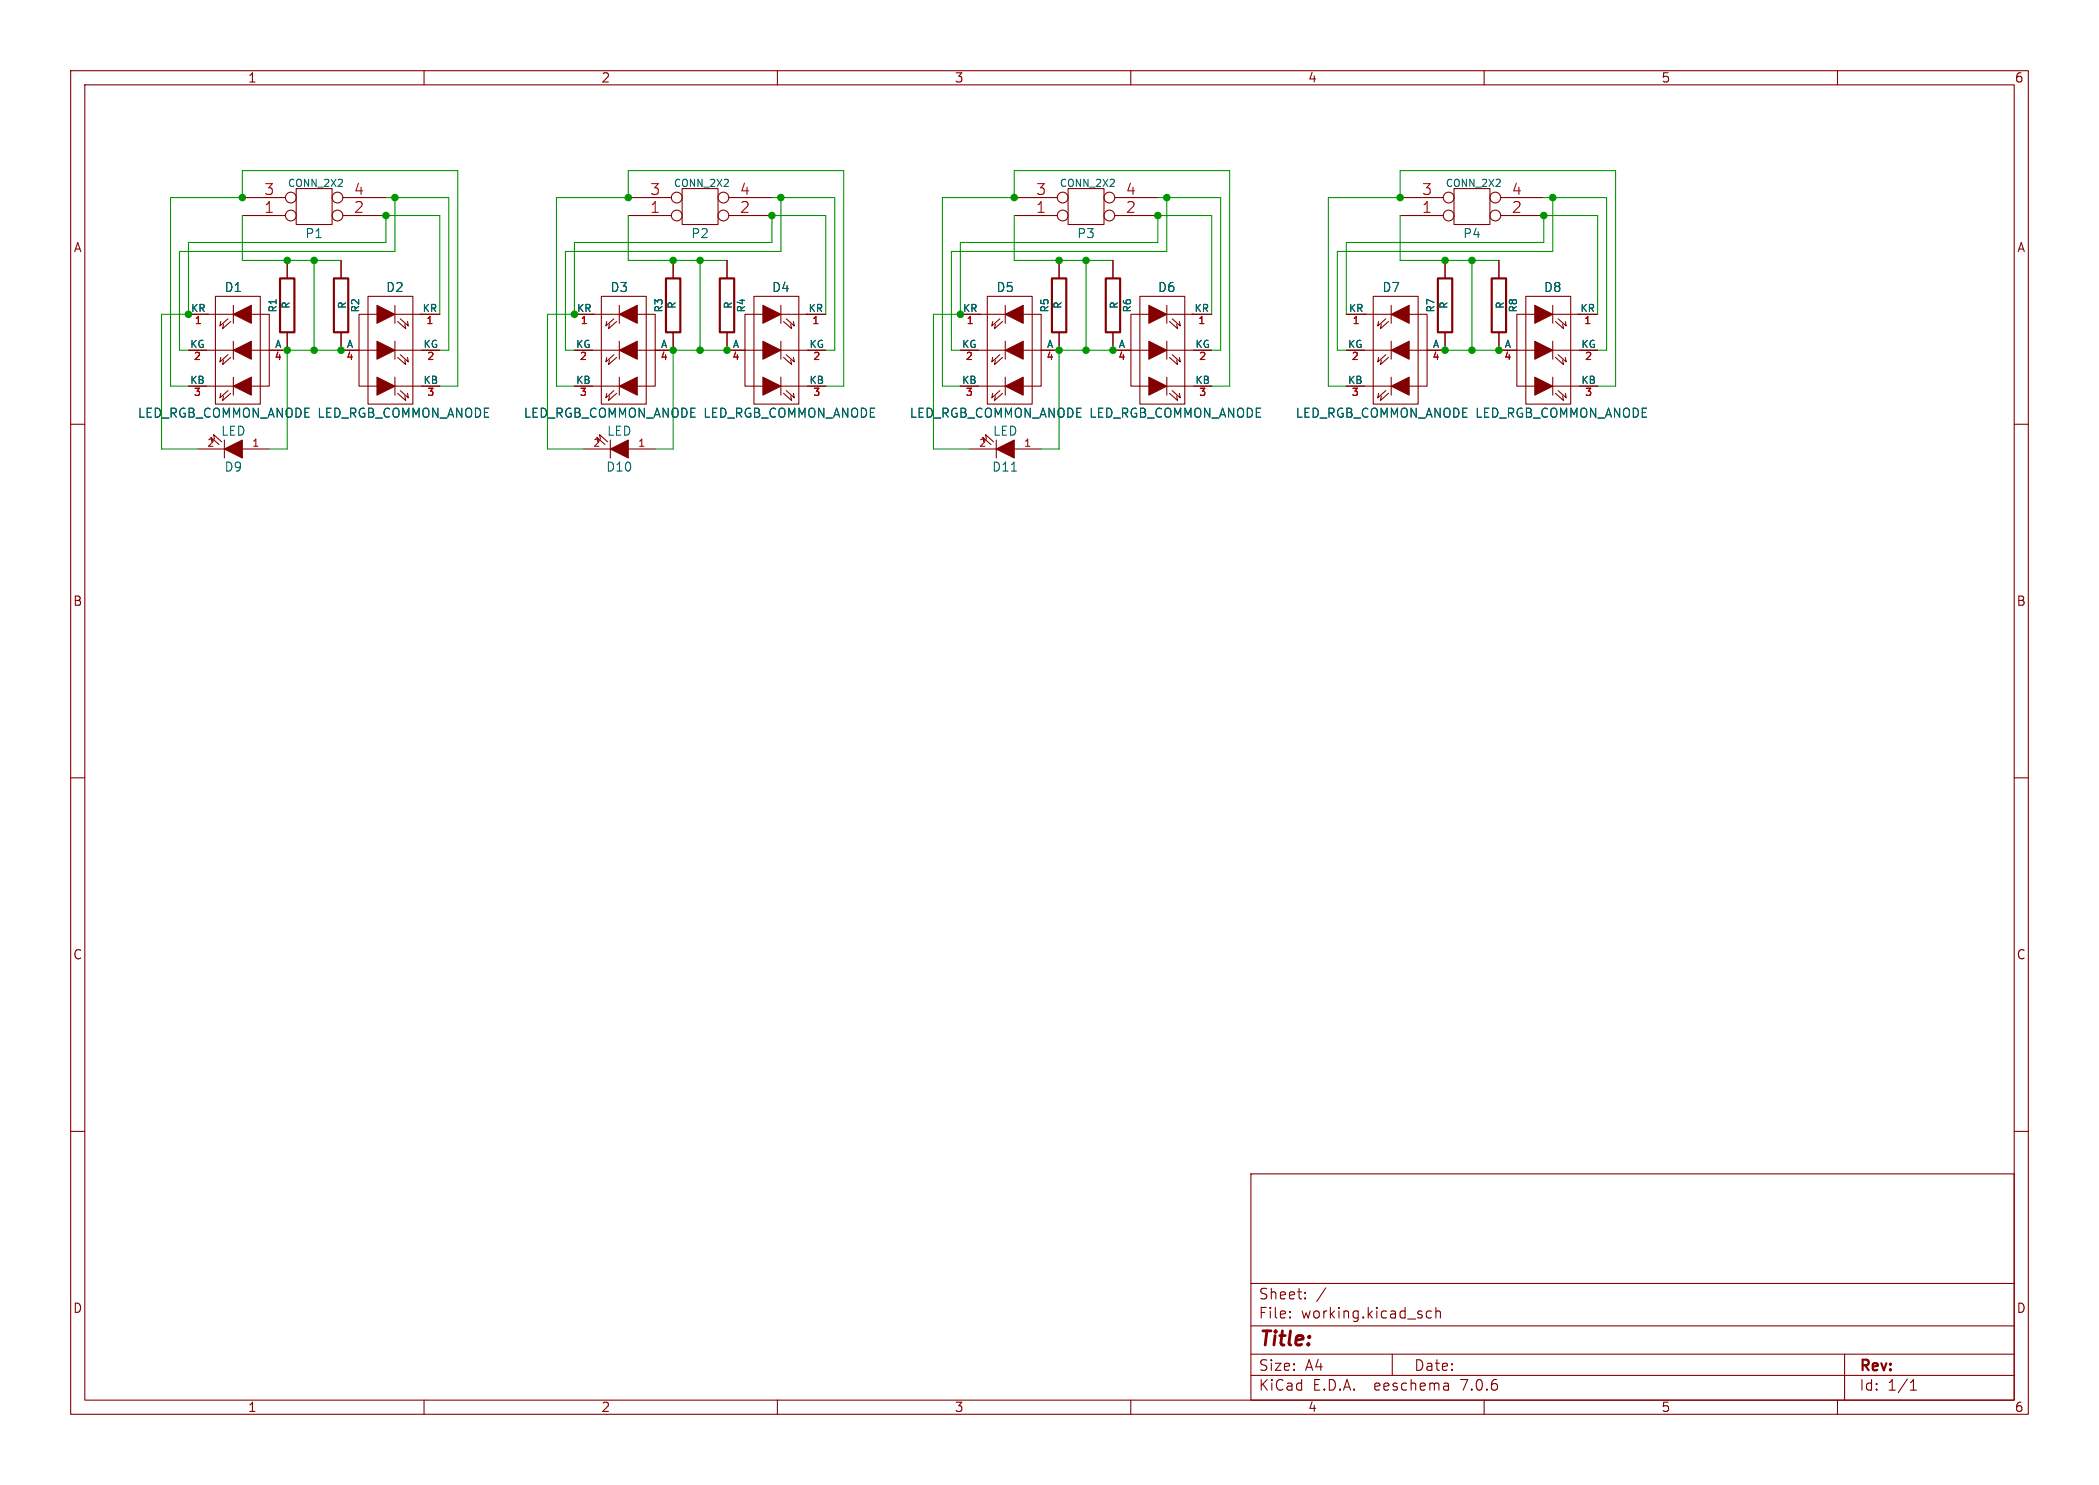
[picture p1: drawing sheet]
(kicad_sch (version 20230121) (generator eeschema)

 (paper "A4")

 (lib_symbols
  (symbol "rack_frontpanel_leds-rescue:CONN_2X2" (pin_names (offset 1.016) hide) (in_bom yes) (on_board yes)
   (property "Reference" "P" (at 0 3.81 0) (effects (font (size 1.27 1.27))))
   (property "Value" "CONN_2X2" (at 0.254 -3.302 0) (effects (font (size 1.016 1.016))))
   (property "Footprint" "" (at 0 0 0) (effects (font (size 1.524 1.524))))
   (property "Datasheet" "" (at 0 0 0) (effects (font (size 1.524 1.524))))
   (symbol "CONN_2X2_0_1"
    (rectangle (start -2.54 2.54) (end 2.54 -2.54) (stroke (width 0) (type solid)) (fill (type none))))
   (symbol "CONN_2X2_1_1"
    (pin passive inverted (at -10.16 1.27 0) (length 7.62) (name "1" (effects (font (size 1.524 1.524)))) (number "1" (effects (font (size 1.524 1.524)))))
    (pin passive inverted (at 10.16 1.27 180) (length 7.62) (name "2" (effects (font (size 1.524 1.524)))) (number "2" (effects (font (size 1.524 1.524)))))
    (pin passive inverted (at -10.16 -1.27 0) (length 7.62) (name "3" (effects (font (size 1.524 1.524)))) (number "3" (effects (font (size 1.524 1.524)))))
    (pin passive inverted (at 10.16 -1.27 180) (length 7.62) (name "4" (effects (font (size 1.524 1.524)))) (number "4" (effects (font (size 1.524 1.524)))))))
  (symbol "rack_frontpanel_leds-rescue:LED" (pin_names (offset 1.016) hide) (in_bom yes) (on_board yes)
   (property "Reference" "D" (at 0 2.54 0) (effects (font (size 1.27 1.27))))
   (property "Value" "LED" (at 0 -2.54 0) (effects (font (size 1.27 1.27))))
   (property "Footprint" "" (at 0 0 0) (effects (font (size 1.524 1.524))))
   (property "Datasheet" "" (at 0 0 0) (effects (font (size 1.524 1.524))))
   (symbol "LED_0_1"
    (polyline (pts (xy 1.27 1.27) (xy 1.27 -1.27)) (stroke (width 0) (type solid)) (fill (type none)))
    (polyline (pts (xy -1.27 1.27) (xy 1.27 0) (xy -1.27 -1.27)) (stroke (width 0) (type solid)) (fill (type outline)))
    (polyline (pts (xy 1.651 -1.016) (xy 2.794 -2.032) (xy 2.667 -1.397)) (stroke (width 0) (type solid)) (fill (type none)))
    (polyline (pts (xy 2.032 -0.635) (xy 3.175 -1.651) (xy 3.048 -1.016)) (stroke (width 0) (type solid)) (fill (type none))))
   (symbol "LED_1_1"
    (pin passive line (at -5.08 0 0) (length 3.81) (name "A" (effects (font (size 1.016 1.016)))) (number "1" (effects (font (size 1.016 1.016)))))
    (pin passive line (at 5.08 0 180) (length 3.81) (name "K" (effects (font (size 1.016 1.016)))) (number "2" (effects (font (size 1.016 1.016)))))))
  (symbol "rack_frontpanel_leds-rescue:LED_RGB_COMMON_ANODE" (pin_names (offset 0)) (in_bom yes) (on_board yes)
   (property "Reference" "D" (at 0 8.89 0) (effects (font (size 1.27 1.27))))
   (property "Value" "LED_RGB_COMMON_ANODE" (at 1.27 -8.89 0) (effects (font (size 1.27 1.27))))
   (property "Footprint" "" (at 0 2.54 0) (effects (font (size 1.524 1.524))))
   (property "Datasheet" "" (at 0 2.54 0) (effects (font (size 1.524 1.524))))
   (symbol "LED_RGB_COMMON_ANODE_0_1"
    (polyline (pts (xy -2.54 0) (xy -5.08 0)) (stroke (width 0) (type solid)) (fill (type none)))
    (polyline (pts (xy 0 -5.08) (xy 2.54 -5.08)) (stroke (width 0) (type solid)) (fill (type none)))
    (polyline (pts (xy 0 -3.81) (xy 0 -6.35)) (stroke (width 0) (type solid)) (fill (type none)))
    (polyline (pts (xy 0 0) (xy 2.54 0)) (stroke (width 0) (type solid)) (fill (type none)))
    (polyline (pts (xy 0 1.27) (xy 0 -1.27)) (stroke (width 0) (type solid)) (fill (type none)))
    (polyline (pts (xy 0 5.08) (xy 2.54 5.08)) (stroke (width 0) (type solid)) (fill (type none)))
    (polyline (pts (xy 0 6.35) (xy 0 3.81)) (stroke (width 0) (type solid)) (fill (type none)))
    (polyline (pts (xy 3.81 -5.08) (xy 2.54 -5.08)) (stroke (width 0) (type solid)) (fill (type none)))
    (polyline (pts (xy 3.81 0) (xy 2.54 0)) (stroke (width 0) (type solid)) (fill (type none)))
    (polyline (pts (xy 3.81 5.08) (xy 2.54 5.08)) (stroke (width 0) (type solid)) (fill (type none)))
    (polyline (pts (xy -5.08 0) (xy -5.08 -5.08) (xy -2.54 -5.08)) (stroke (width 0) (type solid)) (fill (type none)))
    (polyline (pts (xy -2.54 -3.81) (xy 0 -5.08) (xy -2.54 -6.35)) (stroke (width 0) (type solid)) (fill (type outline)))
    (polyline (pts (xy -2.54 1.27) (xy 0 0) (xy -2.54 -1.27)) (stroke (width 0) (type solid)) (fill (type outline)))
    (polyline (pts (xy -2.54 5.08) (xy -5.08 5.08) (xy -5.08 0)) (stroke (width 0) (type solid)) (fill (type none)))
    (polyline (pts (xy -2.54 6.35) (xy 0 5.08) (xy -2.54 3.81)) (stroke (width 0) (type solid)) (fill (type outline)))
    (polyline (pts (xy 0.381 -6.096) (xy 1.524 -7.112) (xy 1.397 -6.477)) (stroke (width 0) (type solid)) (fill (type none)))
    (polyline (pts (xy 0.381 -1.016) (xy 1.524 -2.032) (xy 1.397 -1.397)) (stroke (width 0) (type solid)) (fill (type none)))
    (polyline (pts (xy 0.381 4.064) (xy 1.524 3.048) (xy 1.397 3.683)) (stroke (width 0) (type solid)) (fill (type none)))
    (polyline (pts (xy 0.762 -5.715) (xy 1.905 -6.731) (xy 1.778 -6.096)) (stroke (width 0) (type solid)) (fill (type none)))
    (polyline (pts (xy 0.762 -0.635) (xy 1.905 -1.651) (xy 1.778 -1.016)) (stroke (width 0) (type solid)) (fill (type none)))
    (polyline (pts (xy 0.762 4.445) (xy 1.905 3.429) (xy 1.778 4.064)) (stroke (width 0) (type solid)) (fill (type none)))
    (rectangle (start 2.54 7.62) (end -3.81 -7.62) (stroke (width 0) (type solid)) (fill (type none))))
   (symbol "LED_RGB_COMMON_ANODE_1_1"
    (pin input line (at 6.35 5.08 180) (length 2.794) (name "KR" (effects (font (size 1.016 1.016)))) (number "1" (effects (font (size 1.016 1.016)))))
    (pin input line (at 6.35 0 180) (length 2.54) (name "KG" (effects (font (size 1.016 1.016)))) (number "2" (effects (font (size 1.016 1.016)))))
    (pin input line (at 6.35 -5.08 180) (length 2.54) (name "KB" (effects (font (size 1.016 1.016)))) (number "3" (effects (font (size 1.016 1.016)))))
    (pin input line (at -7.62 0 0) (length 2.54) (name "A" (effects (font (size 1.016 1.016)))) (number "4" (effects (font (size 1.016 1.016)))))))
  (symbol "rack_frontpanel_leds-rescue:R" (pin_numbers hide) (pin_names (offset 0)) (in_bom yes) (on_board yes)
   (property "Reference" "R" (at 2.032 0 90) (effects (font (size 1.016 1.016))))
   (property "Value" "R" (at 0.1778 0.0254 90) (effects (font (size 1.016 1.016))))
   (property "Footprint" "" (at -1.778 0 90) (effects (font (size 0.762 0.762))))
   (property "Datasheet" "" (at 0 0 0) (effects (font (size 0.762 0.762))))
   (symbol "R_0_1"
    (rectangle (start -1.016 3.81) (end 1.016 -3.81) (stroke (width 0.3048) (type solid)) (fill (type none))))
   (symbol "R_1_1"
    (pin passive line (at 0 6.35 270) (length 2.54) (name "~" (effects (font (size 1.524 1.524)))) (number "1" (effects (font (size 1.524 1.524)))))
    (pin passive line (at 0 -6.35 90) (length 2.54) (name "~" (effects (font (size 1.524 1.524)))) (number "2" (effects (font (size 1.524 1.524))))))))

 (junction (at 34.29 27.94) (diameter 0) (color 0 0 0 0))
 (junction (at 109.22 30.48) (diameter 0) (color 0 0 0 0))
 (junction (at 135.89 44.45) (diameter 0) (color 0 0 0 0))
 (junction (at 99.06 36.83) (diameter 0) (color 0 0 0 0))
 (junction (at 95.25 36.83) (diameter 0) (color 0 0 0 0))
 (junction (at 102.87 49.53) (diameter 0) (color 0 0 0 0))
 (junction (at 208.28 36.83) (diameter 0) (color 0 0 0 0))
 (junction (at 143.51 27.94) (diameter 0) (color 0 0 0 0))
 (junction (at 40.64 36.83) (diameter 0) (color 0 0 0 0))
 (junction (at 163.83 30.48) (diameter 0) (color 0 0 0 0))
 (junction (at 26.67 44.45) (diameter 0) (color 0 0 0 0))
 (junction (at 153.67 36.83) (diameter 0) (color 0 0 0 0))
 (junction (at 55.88 27.94) (diameter 0) (color 0 0 0 0))
 (junction (at 44.45 36.83) (diameter 0) (color 0 0 0 0))
 (junction (at 218.44 30.48) (diameter 0) (color 0 0 0 0))
 (junction (at 204.47 36.83) (diameter 0) (color 0 0 0 0))
 (junction (at 54.61 30.48) (diameter 0) (color 0 0 0 0))
 (junction (at 208.28 49.53) (diameter 0) (color 0 0 0 0))
 (junction (at 153.67 49.53) (diameter 0) (color 0 0 0 0))
 (junction (at 44.45 49.53) (diameter 0) (color 0 0 0 0))
 (junction (at 149.86 49.53) (diameter 0) (color 0 0 0 0))
 (junction (at 204.47 49.53) (diameter 0) (color 0 0 0 0))
 (junction (at 110.49 27.94) (diameter 0) (color 0 0 0 0))
 (junction (at 40.64 49.53) (diameter 0) (color 0 0 0 0))
 (junction (at 165.1 27.94) (diameter 0) (color 0 0 0 0))
 (junction (at 219.71 27.94) (diameter 0) (color 0 0 0 0))
 (junction (at 81.28 44.45) (diameter 0) (color 0 0 0 0))
 (junction (at 48.26 49.53) (diameter 0) (color 0 0 0 0))
 (junction (at 99.06 49.53) (diameter 0) (color 0 0 0 0))
 (junction (at 212.09 49.53) (diameter 0) (color 0 0 0 0))
 (junction (at 88.9 27.94) (diameter 0) (color 0 0 0 0))
 (junction (at 95.25 49.53) (diameter 0) (color 0 0 0 0))
 (junction (at 157.48 49.53) (diameter 0) (color 0 0 0 0))
 (junction (at 198.12 27.94) (diameter 0) (color 0 0 0 0))
 (junction (at 149.86 36.83) (diameter 0) (color 0 0 0 0))

 (wire (pts (xy 26.67 44.45) (xy 26.67 34.29)) (stroke (width 0) (type default)))
 (wire (pts (xy 63.5 49.53) (xy 63.5 27.94)) (stroke (width 0) (type default)))
 (wire (pts (xy 149.86 63.5) (xy 147.32 63.5)) (stroke (width 0) (type default)))
 (wire (pts (xy 64.77 24.13) (xy 34.29 24.13)) (stroke (width 0) (type default)))
 (wire (pts (xy 95.25 49.53) (xy 99.06 49.53)) (stroke (width 0) (type default)))
 (wire (pts (xy 187.96 54.61) (xy 187.96 27.94)) (stroke (width 0) (type default)))
 (wire (pts (xy 208.28 49.53) (xy 212.09 49.53)) (stroke (width 0) (type default)))
 (wire (pts (xy 44.45 36.83) (xy 44.45 49.53)) (stroke (width 0) (type default)))
 (wire (pts (xy 173.99 54.61) (xy 173.99 24.13)) (stroke (width 0) (type default)))
 (wire (pts (xy 26.67 34.29) (xy 54.61 34.29)) (stroke (width 0) (type default)))
 (wire (pts (xy 204.47 49.53) (xy 208.28 49.53)) (stroke (width 0) (type default)))
 (wire (pts (xy 198.12 30.48) (xy 198.12 36.83)) (stroke (width 0) (type default)))
 (wire (pts (xy 134.62 35.56) (xy 165.1 35.56)) (stroke (width 0) (type default)))
 (wire (pts (xy 26.67 49.53) (xy 25.4 49.53)) (stroke (width 0) (type default)))
 (wire (pts (xy 64.77 54.61) (xy 64.77 24.13)) (stroke (width 0) (type default)))
 (wire (pts (xy 227.33 27.94) (xy 219.71 27.94)) (stroke (width 0) (type default)))
 (wire (pts (xy 153.67 36.83) (xy 157.48 36.83)) (stroke (width 0) (type default)))
 (wire (pts (xy 22.86 44.45) (xy 26.67 44.45)) (stroke (width 0) (type default)))
 (wire (pts (xy 44.45 36.83) (xy 48.26 36.83)) (stroke (width 0) (type default)))
 (wire (pts (xy 62.23 30.48) (xy 62.23 44.45)) (stroke (width 0) (type default)))
 (wire (pts (xy 81.28 54.61) (xy 78.74 54.61)) (stroke (width 0) (type default)))
 (wire (pts (xy 116.84 54.61) (xy 119.38 54.61)) (stroke (width 0) (type default)))
 (wire (pts (xy 78.74 54.61) (xy 78.74 27.94)) (stroke (width 0) (type default)))
 (wire (pts (xy 132.08 44.45) (xy 135.89 44.45)) (stroke (width 0) (type default)))
 (wire (pts (xy 40.64 49.53) (xy 40.64 63.5)) (stroke (width 0) (type default)))
 (wire (pts (xy 149.86 49.53) (xy 153.67 49.53)) (stroke (width 0) (type default)))
 (wire (pts (xy 143.51 36.83) (xy 149.86 36.83)) (stroke (width 0) (type default)))
 (wire (pts (xy 95.25 36.83) (xy 99.06 36.83)) (stroke (width 0) (type default)))
 (wire (pts (xy 219.71 35.56) (xy 219.71 27.94)) (stroke (width 0) (type default)))
 (wire (pts (xy 25.4 49.53) (xy 25.4 35.56)) (stroke (width 0) (type default)))
 (wire (pts (xy 163.83 34.29) (xy 163.83 30.48)) (stroke (width 0) (type default)))
 (wire (pts (xy 190.5 44.45) (xy 190.5 34.29)) (stroke (width 0) (type default)))
 (wire (pts (xy 135.89 54.61) (xy 133.35 54.61)) (stroke (width 0) (type default)))
 (wire (pts (xy 163.83 30.48) (xy 171.45 30.48)) (stroke (width 0) (type default)))
 (wire (pts (xy 24.13 27.94) (xy 34.29 27.94)) (stroke (width 0) (type default)))
 (wire (pts (xy 132.08 63.5) (xy 132.08 44.45)) (stroke (width 0) (type default)))
 (wire (pts (xy 133.35 27.94) (xy 143.51 27.94)) (stroke (width 0) (type default)))
 (wire (pts (xy 77.47 44.45) (xy 81.28 44.45)) (stroke (width 0) (type default)))
 (wire (pts (xy 135.89 49.53) (xy 134.62 49.53)) (stroke (width 0) (type default)))
 (wire (pts (xy 135.89 34.29) (xy 163.83 34.29)) (stroke (width 0) (type default)))
 (wire (pts (xy 198.12 24.13) (xy 198.12 27.94)) (stroke (width 0) (type default)))
 (wire (pts (xy 81.28 49.53) (xy 80.01 49.53)) (stroke (width 0) (type default)))
 (wire (pts (xy 119.38 54.61) (xy 119.38 24.13)) (stroke (width 0) (type default)))
 (wire (pts (xy 135.89 44.45) (xy 135.89 34.29)) (stroke (width 0) (type default)))
 (wire (pts (xy 54.61 34.29) (xy 54.61 30.48)) (stroke (width 0) (type default)))
 (wire (pts (xy 110.49 35.56) (xy 110.49 27.94)) (stroke (width 0) (type default)))
 (wire (pts (xy 62.23 49.53) (xy 63.5 49.53)) (stroke (width 0) (type default)))
 (wire (pts (xy 219.71 27.94) (xy 218.44 27.94)) (stroke (width 0) (type default)))
 (wire (pts (xy 34.29 30.48) (xy 34.29 36.83)) (stroke (width 0) (type default)))
 (wire (pts (xy 153.67 36.83) (xy 153.67 49.53)) (stroke (width 0) (type default)))
 (wire (pts (xy 22.86 63.5) (xy 22.86 44.45)) (stroke (width 0) (type default)))
 (wire (pts (xy 218.44 34.29) (xy 218.44 30.48)) (stroke (width 0) (type default)))
 (wire (pts (xy 171.45 30.48) (xy 171.45 44.45)) (stroke (width 0) (type default)))
 (wire (pts (xy 24.13 54.61) (xy 24.13 27.94)) (stroke (width 0) (type default)))
 (wire (pts (xy 80.01 49.53) (xy 80.01 35.56)) (stroke (width 0) (type default)))
 (wire (pts (xy 226.06 54.61) (xy 228.6 54.61)) (stroke (width 0) (type default)))
 (wire (pts (xy 119.38 24.13) (xy 88.9 24.13)) (stroke (width 0) (type default)))
 (wire (pts (xy 149.86 36.83) (xy 153.67 36.83)) (stroke (width 0) (type default)))
 (wire (pts (xy 88.9 24.13) (xy 88.9 27.94)) (stroke (width 0) (type default)))
 (wire (pts (xy 116.84 49.53) (xy 118.11 49.53)) (stroke (width 0) (type default)))
 (wire (pts (xy 78.74 27.94) (xy 88.9 27.94)) (stroke (width 0) (type default)))
 (wire (pts (xy 81.28 34.29) (xy 109.22 34.29)) (stroke (width 0) (type default)))
 (wire (pts (xy 109.22 30.48) (xy 116.84 30.48)) (stroke (width 0) (type default)))
 (wire (pts (xy 198.12 36.83) (xy 204.47 36.83)) (stroke (width 0) (type default)))
 (wire (pts (xy 228.6 54.61) (xy 228.6 24.13)) (stroke (width 0) (type default)))
 (wire (pts (xy 153.67 49.53) (xy 157.48 49.53)) (stroke (width 0) (type default)))
 (wire (pts (xy 165.1 35.56) (xy 165.1 27.94)) (stroke (width 0) (type default)))
 (wire (pts (xy 54.61 30.48) (xy 62.23 30.48)) (stroke (width 0) (type default)))
 (wire (pts (xy 99.06 36.83) (xy 99.06 49.53)) (stroke (width 0) (type default)))
 (wire (pts (xy 137.16 63.5) (xy 132.08 63.5)) (stroke (width 0) (type default)))
 (wire (pts (xy 187.96 27.94) (xy 198.12 27.94)) (stroke (width 0) (type default)))
 (wire (pts (xy 133.35 54.61) (xy 133.35 27.94)) (stroke (width 0) (type default)))
 (wire (pts (xy 118.11 27.94) (xy 110.49 27.94)) (stroke (width 0) (type default)))
 (wire (pts (xy 40.64 36.83) (xy 44.45 36.83)) (stroke (width 0) (type default)))
 (wire (pts (xy 172.72 27.94) (xy 165.1 27.94)) (stroke (width 0) (type default)))
 (wire (pts (xy 171.45 54.61) (xy 173.99 54.61)) (stroke (width 0) (type default)))
 (wire (pts (xy 171.45 49.53) (xy 172.72 49.53)) (stroke (width 0) (type default)))
 (wire (pts (xy 118.11 49.53) (xy 118.11 27.94)) (stroke (width 0) (type default)))
 (wire (pts (xy 55.88 27.94) (xy 54.61 27.94)) (stroke (width 0) (type default)))
 (wire (pts (xy 62.23 54.61) (xy 64.77 54.61)) (stroke (width 0) (type default)))
 (wire (pts (xy 81.28 44.45) (xy 81.28 34.29)) (stroke (width 0) (type default)))
 (wire (pts (xy 34.29 24.13) (xy 34.29 27.94)) (stroke (width 0) (type default)))
 (wire (pts (xy 189.23 35.56) (xy 219.71 35.56)) (stroke (width 0) (type default)))
 (wire (pts (xy 226.06 30.48) (xy 226.06 44.45)) (stroke (width 0) (type default)))
 (wire (pts (xy 116.84 30.48) (xy 116.84 44.45)) (stroke (width 0) (type default)))
 (wire (pts (xy 99.06 49.53) (xy 102.87 49.53)) (stroke (width 0) (type default)))
 (wire (pts (xy 143.51 24.13) (xy 143.51 27.94)) (stroke (width 0) (type default)))
 (wire (pts (xy 173.99 24.13) (xy 143.51 24.13)) (stroke (width 0) (type default)))
 (wire (pts (xy 172.72 49.53) (xy 172.72 27.94)) (stroke (width 0) (type default)))
 (wire (pts (xy 34.29 36.83) (xy 40.64 36.83)) (stroke (width 0) (type default)))
 (wire (pts (xy 27.94 63.5) (xy 22.86 63.5)) (stroke (width 0) (type default)))
 (wire (pts (xy 165.1 27.94) (xy 163.83 27.94)) (stroke (width 0) (type default)))
 (wire (pts (xy 190.5 54.61) (xy 187.96 54.61)) (stroke (width 0) (type default)))
 (wire (pts (xy 110.49 27.94) (xy 109.22 27.94)) (stroke (width 0) (type default)))
 (wire (pts (xy 40.64 63.5) (xy 38.1 63.5)) (stroke (width 0) (type default)))
 (wire (pts (xy 40.64 49.53) (xy 44.45 49.53)) (stroke (width 0) (type default)))
 (wire (pts (xy 44.45 49.53) (xy 48.26 49.53)) (stroke (width 0) (type default)))
 (wire (pts (xy 190.5 49.53) (xy 189.23 49.53)) (stroke (width 0) (type default)))
 (wire (pts (xy 134.62 49.53) (xy 134.62 35.56)) (stroke (width 0) (type default)))
 (wire (pts (xy 149.86 49.53) (xy 149.86 63.5)) (stroke (width 0) (type default)))
 (wire (pts (xy 25.4 35.56) (xy 55.88 35.56)) (stroke (width 0) (type default)))
 (wire (pts (xy 190.5 34.29) (xy 218.44 34.29)) (stroke (width 0) (type default)))
 (wire (pts (xy 208.28 36.83) (xy 208.28 49.53)) (stroke (width 0) (type default)))
 (wire (pts (xy 227.33 49.53) (xy 227.33 27.94)) (stroke (width 0) (type default)))
 (wire (pts (xy 109.22 34.29) (xy 109.22 30.48)) (stroke (width 0) (type default)))
 (wire (pts (xy 26.67 54.61) (xy 24.13 54.61)) (stroke (width 0) (type default)))
 (wire (pts (xy 63.5 27.94) (xy 55.88 27.94)) (stroke (width 0) (type default)))
 (wire (pts (xy 77.47 63.5) (xy 77.47 44.45)) (stroke (width 0) (type default)))
 (wire (pts (xy 204.47 36.83) (xy 208.28 36.83)) (stroke (width 0) (type default)))
 (wire (pts (xy 228.6 24.13) (xy 198.12 24.13)) (stroke (width 0) (type default)))
 (wire (pts (xy 95.25 63.5) (xy 92.71 63.5)) (stroke (width 0) (type default)))
 (wire (pts (xy 218.44 30.48) (xy 226.06 30.48)) (stroke (width 0) (type default)))
 (wire (pts (xy 95.25 49.53) (xy 95.25 63.5)) (stroke (width 0) (type default)))
 (wire (pts (xy 55.88 35.56) (xy 55.88 27.94)) (stroke (width 0) (type default)))
 (wire (pts (xy 82.55 63.5) (xy 77.47 63.5)) (stroke (width 0) (type default)))
 (wire (pts (xy 143.51 30.48) (xy 143.51 36.83)) (stroke (width 0) (type default)))
 (wire (pts (xy 189.23 49.53) (xy 189.23 35.56)) (stroke (width 0) (type default)))
 (wire (pts (xy 208.28 36.83) (xy 212.09 36.83)) (stroke (width 0) (type default)))
 (wire (pts (xy 88.9 30.48) (xy 88.9 36.83)) (stroke (width 0) (type default)))
 (wire (pts (xy 88.9 36.83) (xy 95.25 36.83)) (stroke (width 0) (type default)))
 (wire (pts (xy 80.01 35.56) (xy 110.49 35.56)) (stroke (width 0) (type default)))
 (wire (pts (xy 226.06 49.53) (xy 227.33 49.53)) (stroke (width 0) (type default)))
 (wire (pts (xy 99.06 36.83) (xy 102.87 36.83)) (stroke (width 0) (type default)))

 (symbol (lib_id "rack_frontpanel_leds-rescue:R") (at 48.26 43.18 0) (unit 1) (in_bom yes) (on_board yes) (dnp no)
  (property "Reference" "R2" (at 50.292 43.18 90) (effects (font (size 1.016 1.016))))
  (property "Value" "R" (at 48.4378 43.1546 90) (effects (font (size 1.016 1.016))))
  (property "Footprint" "" (at 46.482 43.18 90) (effects (font (size 0.762 0.762))))
  (property "Datasheet" "" (at 48.26 43.18 0) (effects (font (size 0.762 0.762)))) (pin "1") (pin "2"))

 (symbol (lib_id "rack_frontpanel_leds-rescue:LED_RGB_COMMON_ANODE") (at 55.88 49.53 0) (unit 1) (in_bom yes) (on_board yes) (dnp no)
  (property "Reference" "D2" (at 55.88 40.64 0) (effects (font (size 1.27 1.27))))
  (property "Value" "LED_RGB_COMMON_ANODE" (at 57.15 58.42 0) (effects (font (size 1.27 1.27))))
  (property "Footprint" "" (at 55.88 46.99 0) (effects (font (size 1.524 1.524))))
  (property "Datasheet" "" (at 55.88 46.99 0) (effects (font (size 1.524 1.524)))) (pin "1") (pin "2") (pin "3") (pin "4"))

 (symbol (lib_id "rack_frontpanel_leds-rescue:R") (at 40.64 43.18 0) (mirror y) (unit 1) (in_bom yes) (on_board yes) (dnp no)
  (property "Reference" "R1" (at 38.608 43.18 90) (effects (font (size 1.016 1.016))))
  (property "Value" "R" (at 40.4622 43.1546 90) (effects (font (size 1.016 1.016))))
  (property "Footprint" "" (at 42.418 43.18 90) (effects (font (size 0.762 0.762))))
  (property "Datasheet" "" (at 40.64 43.18 0) (effects (font (size 0.762 0.762)))) (pin "1") (pin "2"))

 (symbol (lib_id "rack_frontpanel_leds-rescue:LED_RGB_COMMON_ANODE") (at 33.02 49.53 0) (mirror y) (unit 1) (in_bom yes) (on_board yes) (dnp no)
  (property "Reference" "D1" (at 33.02 40.64 0) (effects (font (size 1.27 1.27))))
  (property "Value" "LED_RGB_COMMON_ANODE" (at 31.75 58.42 0) (effects (font (size 1.27 1.27))))
  (property "Footprint" "" (at 33.02 46.99 0) (effects (font (size 1.524 1.524))))
  (property "Datasheet" "" (at 33.02 46.99 0) (effects (font (size 1.524 1.524)))) (pin "1") (pin "2") (pin "3") (pin "4"))

 (symbol (lib_id "rack_frontpanel_leds-rescue:CONN_2X2") (at 44.45 29.21 0) (mirror x) (unit 1) (in_bom yes) (on_board yes) (dnp no)
  (property "Reference" "P1" (at 44.45 33.02 0) (effects (font (size 1.27 1.27))))
  (property "Value" "CONN_2X2" (at 44.704 25.908 0) (effects (font (size 1.016 1.016))))
  (property "Footprint" "" (at 44.45 29.21 0) (effects (font (size 1.524 1.524))))
  (property "Datasheet" "" (at 44.45 29.21 0) (effects (font (size 1.524 1.524)))) (pin "1") (pin "2") (pin "3") (pin "4"))

 (symbol (lib_id "rack_frontpanel_leds-rescue:R") (at 102.87 43.18 0) (unit 1) (in_bom yes) (on_board yes) (dnp no)
  (property "Reference" "R4" (at 104.902 43.18 90) (effects (font (size 1.016 1.016))))
  (property "Value" "R" (at 103.0478 43.1546 90) (effects (font (size 1.016 1.016))))
  (property "Footprint" "" (at 101.092 43.18 90) (effects (font (size 0.762 0.762))))
  (property "Datasheet" "" (at 102.87 43.18 0) (effects (font (size 0.762 0.762)))) (pin "1") (pin "2"))

 (symbol (lib_id "rack_frontpanel_leds-rescue:LED_RGB_COMMON_ANODE") (at 110.49 49.53 0) (unit 1) (in_bom yes) (on_board yes) (dnp no)
  (property "Reference" "D4" (at 110.49 40.64 0) (effects (font (size 1.27 1.27))))
  (property "Value" "LED_RGB_COMMON_ANODE" (at 111.76 58.42 0) (effects (font (size 1.27 1.27))))
  (property "Footprint" "" (at 110.49 46.99 0) (effects (font (size 1.524 1.524))))
  (property "Datasheet" "" (at 110.49 46.99 0) (effects (font (size 1.524 1.524)))) (pin "1") (pin "2") (pin "3") (pin "4"))

 (symbol (lib_id "rack_frontpanel_leds-rescue:R") (at 95.25 43.18 0) (mirror y) (unit 1) (in_bom yes) (on_board yes) (dnp no)
  (property "Reference" "R3" (at 93.218 43.18 90) (effects (font (size 1.016 1.016))))
  (property "Value" "R" (at 95.0722 43.1546 90) (effects (font (size 1.016 1.016))))
  (property "Footprint" "" (at 97.028 43.18 90) (effects (font (size 0.762 0.762))))
  (property "Datasheet" "" (at 95.25 43.18 0) (effects (font (size 0.762 0.762)))) (pin "1") (pin "2"))

 (symbol (lib_id "rack_frontpanel_leds-rescue:LED_RGB_COMMON_ANODE") (at 87.63 49.53 0) (mirror y) (unit 1) (in_bom yes) (on_board yes) (dnp no)
  (property "Reference" "D3" (at 87.63 40.64 0) (effects (font (size 1.27 1.27))))
  (property "Value" "LED_RGB_COMMON_ANODE" (at 86.36 58.42 0) (effects (font (size 1.27 1.27))))
  (property "Footprint" "" (at 87.63 46.99 0) (effects (font (size 1.524 1.524))))
  (property "Datasheet" "" (at 87.63 46.99 0) (effects (font (size 1.524 1.524)))) (pin "1") (pin "2") (pin "3") (pin "4"))

 (symbol (lib_id "rack_frontpanel_leds-rescue:CONN_2X2") (at 99.06 29.21 0) (mirror x) (unit 1) (in_bom yes) (on_board yes) (dnp no)
  (property "Reference" "P2" (at 99.06 33.02 0) (effects (font (size 1.27 1.27))))
  (property "Value" "CONN_2X2" (at 99.314 25.908 0) (effects (font (size 1.016 1.016))))
  (property "Footprint" "" (at 99.06 29.21 0) (effects (font (size 1.524 1.524))))
  (property "Datasheet" "" (at 99.06 29.21 0) (effects (font (size 1.524 1.524)))) (pin "1") (pin "2") (pin "3") (pin "4"))

 (symbol (lib_id "rack_frontpanel_leds-rescue:R") (at 157.48 43.18 0) (unit 1) (in_bom yes) (on_board yes) (dnp no)
  (property "Reference" "R6" (at 159.512 43.18 90) (effects (font (size 1.016 1.016))))
  (property "Value" "R" (at 157.6578 43.1546 90) (effects (font (size 1.016 1.016))))
  (property "Footprint" "" (at 155.702 43.18 90) (effects (font (size 0.762 0.762))))
  (property "Datasheet" "" (at 157.48 43.18 0) (effects (font (size 0.762 0.762)))) (pin "1") (pin "2"))

 (symbol (lib_id "rack_frontpanel_leds-rescue:LED_RGB_COMMON_ANODE") (at 165.1 49.53 0) (unit 1) (in_bom yes) (on_board yes) (dnp no)
  (property "Reference" "D6" (at 165.1 40.64 0) (effects (font (size 1.27 1.27))))
  (property "Value" "LED_RGB_COMMON_ANODE" (at 166.37 58.42 0) (effects (font (size 1.27 1.27))))
  (property "Footprint" "" (at 165.1 46.99 0) (effects (font (size 1.524 1.524))))
  (property "Datasheet" "" (at 165.1 46.99 0) (effects (font (size 1.524 1.524)))) (pin "1") (pin "2") (pin "3") (pin "4"))

 (symbol (lib_id "rack_frontpanel_leds-rescue:R") (at 149.86 43.18 0) (mirror y) (unit 1) (in_bom yes) (on_board yes) (dnp no)
  (property "Reference" "R5" (at 147.828 43.18 90) (effects (font (size 1.016 1.016))))
  (property "Value" "R" (at 149.6822 43.1546 90) (effects (font (size 1.016 1.016))))
  (property "Footprint" "" (at 151.638 43.18 90) (effects (font (size 0.762 0.762))))
  (property "Datasheet" "" (at 149.86 43.18 0) (effects (font (size 0.762 0.762)))) (pin "1") (pin "2"))

 (symbol (lib_id "rack_frontpanel_leds-rescue:LED_RGB_COMMON_ANODE") (at 142.24 49.53 0) (mirror y) (unit 1) (in_bom yes) (on_board yes) (dnp no)
  (property "Reference" "D5" (at 142.24 40.64 0) (effects (font (size 1.27 1.27))))
  (property "Value" "LED_RGB_COMMON_ANODE" (at 140.97 58.42 0) (effects (font (size 1.27 1.27))))
  (property "Footprint" "" (at 142.24 46.99 0) (effects (font (size 1.524 1.524))))
  (property "Datasheet" "" (at 142.24 46.99 0) (effects (font (size 1.524 1.524)))) (pin "1") (pin "2") (pin "3") (pin "4"))

 (symbol (lib_id "rack_frontpanel_leds-rescue:CONN_2X2") (at 153.67 29.21 0) (mirror x) (unit 1) (in_bom yes) (on_board yes) (dnp no)
  (property "Reference" "P3" (at 153.67 33.02 0) (effects (font (size 1.27 1.27))))
  (property "Value" "CONN_2X2" (at 153.924 25.908 0) (effects (font (size 1.016 1.016))))
  (property "Footprint" "" (at 153.67 29.21 0) (effects (font (size 1.524 1.524))))
  (property "Datasheet" "" (at 153.67 29.21 0) (effects (font (size 1.524 1.524)))) (pin "1") (pin "2") (pin "3") (pin "4"))

 (symbol (lib_id "rack_frontpanel_leds-rescue:R") (at 212.09 43.18 0) (unit 1) (in_bom yes) (on_board yes) (dnp no)
  (property "Reference" "R8" (at 214.122 43.18 90) (effects (font (size 1.016 1.016))))
  (property "Value" "R" (at 212.2678 43.1546 90) (effects (font (size 1.016 1.016))))
  (property "Footprint" "" (at 210.312 43.18 90) (effects (font (size 0.762 0.762))))
  (property "Datasheet" "" (at 212.09 43.18 0) (effects (font (size 0.762 0.762)))) (pin "1") (pin "2"))

 (symbol (lib_id "rack_frontpanel_leds-rescue:LED_RGB_COMMON_ANODE") (at 219.71 49.53 0) (unit 1) (in_bom yes) (on_board yes) (dnp no)
  (property "Reference" "D8" (at 219.71 40.64 0) (effects (font (size 1.27 1.27))))
  (property "Value" "LED_RGB_COMMON_ANODE" (at 220.98 58.42 0) (effects (font (size 1.27 1.27))))
  (property "Footprint" "" (at 219.71 46.99 0) (effects (font (size 1.524 1.524))))
  (property "Datasheet" "" (at 219.71 46.99 0) (effects (font (size 1.524 1.524)))) (pin "1") (pin "2") (pin "3") (pin "4"))

 (symbol (lib_id "rack_frontpanel_leds-rescue:R") (at 204.47 43.18 0) (mirror y) (unit 1) (in_bom yes) (on_board yes) (dnp no)
  (property "Reference" "R7" (at 202.438 43.18 90) (effects (font (size 1.016 1.016))))
  (property "Value" "R" (at 204.2922 43.1546 90) (effects (font (size 1.016 1.016))))
  (property "Footprint" "" (at 206.248 43.18 90) (effects (font (size 0.762 0.762))))
  (property "Datasheet" "" (at 204.47 43.18 0) (effects (font (size 0.762 0.762)))) (pin "1") (pin "2"))

 (symbol (lib_id "rack_frontpanel_leds-rescue:LED_RGB_COMMON_ANODE") (at 196.85 49.53 0) (mirror y) (unit 1) (in_bom yes) (on_board yes) (dnp no)
  (property "Reference" "D7" (at 196.85 40.64 0) (effects (font (size 1.27 1.27))))
  (property "Value" "LED_RGB_COMMON_ANODE" (at 195.58 58.42 0) (effects (font (size 1.27 1.27))))
  (property "Footprint" "" (at 196.85 46.99 0) (effects (font (size 1.524 1.524))))
  (property "Datasheet" "" (at 196.85 46.99 0) (effects (font (size 1.524 1.524)))) (pin "1") (pin "2") (pin "3") (pin "4"))

 (symbol (lib_id "rack_frontpanel_leds-rescue:CONN_2X2") (at 208.28 29.21 0) (mirror x) (unit 1) (in_bom yes) (on_board yes) (dnp no)
  (property "Reference" "P4" (at 208.28 33.02 0) (effects (font (size 1.27 1.27))))
  (property "Value" "CONN_2X2" (at 208.534 25.908 0) (effects (font (size 1.016 1.016))))
  (property "Footprint" "" (at 208.28 29.21 0) (effects (font (size 1.524 1.524))))
  (property "Datasheet" "" (at 208.28 29.21 0) (effects (font (size 1.524 1.524)))) (pin "1") (pin "2") (pin "3") (pin "4"))

 (symbol (lib_id "rack_frontpanel_leds-rescue:LED") (at 33.02 63.5 180) (unit 1) (in_bom yes) (on_board yes) (dnp no)
  (property "Reference" "D9" (at 33.02 66.04 0) (effects (font (size 1.27 1.27))))
  (property "Value" "LED" (at 33.02 60.96 0) (effects (font (size 1.27 1.27))))
  (property "Footprint" "" (at 33.02 63.5 0) (effects (font (size 1.524 1.524))))
  (property "Datasheet" "" (at 33.02 63.5 0) (effects (font (size 1.524 1.524)))) (pin "1") (pin "2"))

 (symbol (lib_id "rack_frontpanel_leds-rescue:LED") (at 87.63 63.5 180) (unit 1) (in_bom yes) (on_board yes) (dnp no)
  (property "Reference" "D10" (at 87.63 66.04 0) (effects (font (size 1.27 1.27))))
  (property "Value" "LED" (at 87.63 60.96 0) (effects (font (size 1.27 1.27))))
  (property "Footprint" "" (at 87.63 63.5 0) (effects (font (size 1.524 1.524))))
  (property "Datasheet" "" (at 87.63 63.5 0) (effects (font (size 1.524 1.524)))) (pin "1") (pin "2"))

 (symbol (lib_id "rack_frontpanel_leds-rescue:LED") (at 142.24 63.5 180) (unit 1) (in_bom yes) (on_board yes) (dnp no)
  (property "Reference" "D11" (at 142.24 66.04 0) (effects (font (size 1.27 1.27))))
  (property "Value" "LED" (at 142.24 60.96 0) (effects (font (size 1.27 1.27))))
  (property "Footprint" "" (at 142.24 63.5 0) (effects (font (size 1.524 1.524))))
  (property "Datasheet" "" (at 142.24 63.5 0) (effects (font (size 1.524 1.524)))) (pin "1") (pin "2"))

 (sheet_instances (path "" (page "1"))))
